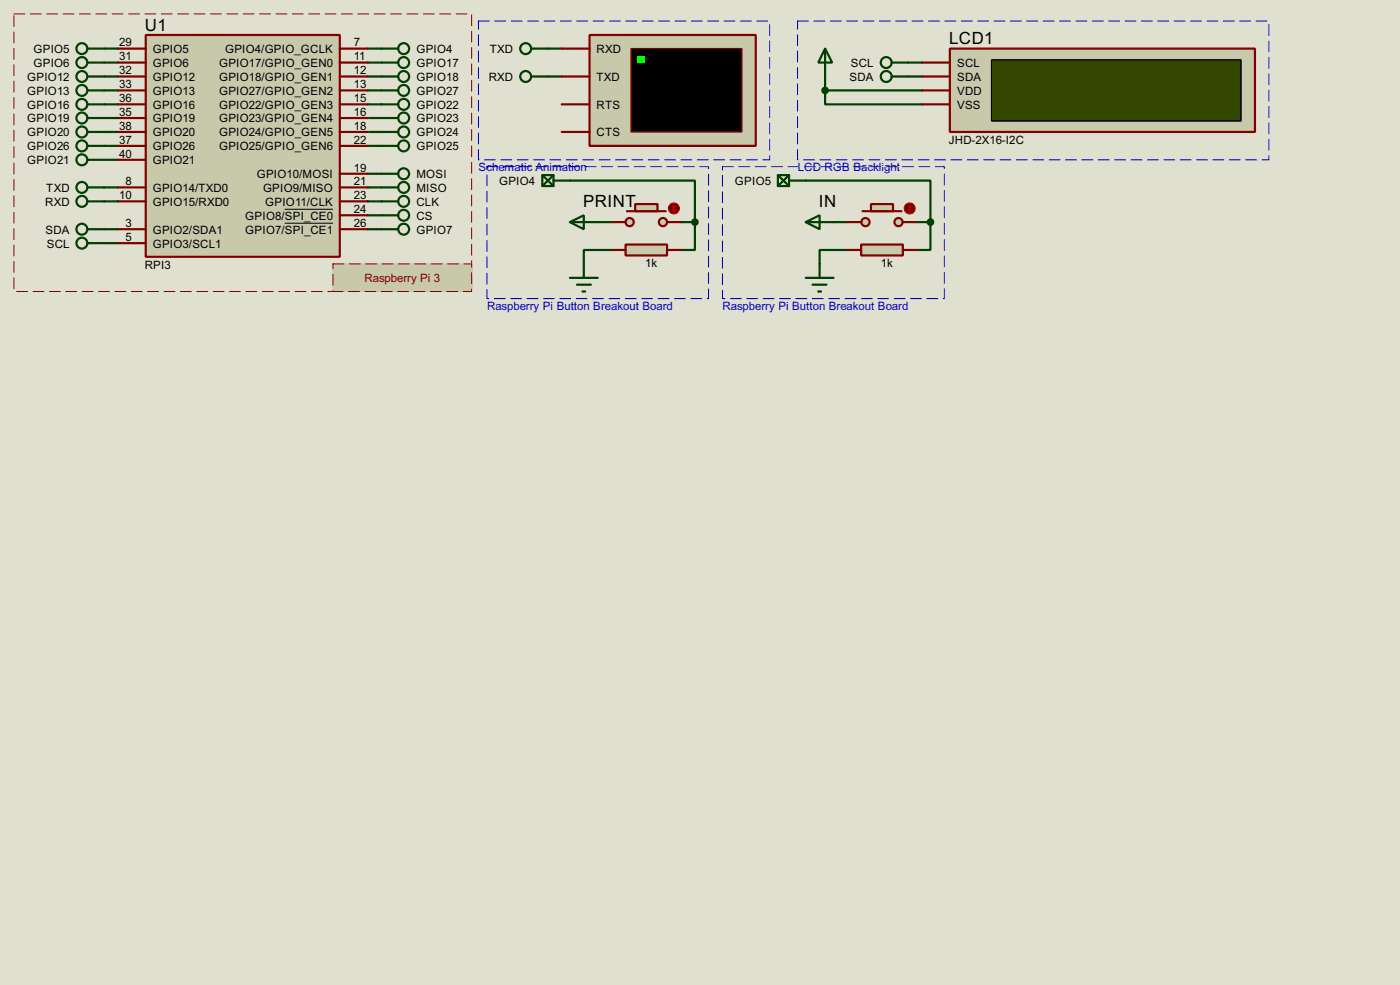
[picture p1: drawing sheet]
<svg xmlns="http://www.w3.org/2000/svg" width="256mm" height="180mm" viewBox="0 0 256 180" stroke-linecap="round" stroke-linejoin="round" font-family="sans-serif">
<path d="M0 0h256.5v180.3h-256.5z" fill="#e0e0d0"/>
<g fill="none" stroke="#004000" stroke-width=".4">
<path d="M19.1 8.9h2.5M19.1 11.5h2.5M19.1 14h2.5M19.1 16.6h2.5M19.1 19.1h2.5M67.4 8.9h2.5M67.4 11.5h2.5M67.4 14h2.5M67.4 16.6h2.5M67.4 19.1h2.5M100.4 8.9h2.5M100.4 14h2.5"/>
<path d="M151.2 16.6v2.5h17.8M151.2 16.6h17.8M151.2 14v2.6M166.4 11.5h2.6M166.4 14h2.6M19.1 21.6h2.5M19.1 24.2h2.5M19.1 26.7h2.5M19.1 29.3h2.5M19.1 34.3h2.5M19.1 36.9h2.5M67.4 21.6h2.5"/>
<path d="M67.4 24.2h2.5M67.4 26.7h2.5M67.4 34.3h2.5M67.4 36.9h2.5M67.4 31.8h2.5M67.4 39.4h2.5M104.4 33.1h22.9v7.6M147.6 33.1h22.9v7.6M19.1 42h2.5M19.1 44.5h2.5M67.4 42h2.5M109.5 40.7h2.6"/>
<path d="M112.1 45.8h-5.1v2.5M124.8 40.7h2.5M127.3 40.7v5.1h-2.5M152.7 40.7h2.5M155.2 45.8h-5v2.5M167.9 40.7h2.6M170.5 40.7v5.1h-2.6"/>
</g>
<path d="M26.7 6.4h35.6v40.6h-35.6z" fill="#c8c8aa" stroke="#800000" stroke-width=".4"/>
<g fill="none" stroke="#800000" stroke-width=".4">
<path d="M21.6 8.9h5.1M21.6 11.5h5.1M21.6 16.6h5.1M21.6 19.1h5.1M21.6 14h5.1M62.3 8.9h5.1M62.3 11.5h5.1M62.3 16.6h5.1M62.3 19.1h5.1M62.3 14h5.1M21.6 34.3h5.1M21.6 36.9h5.1"/>
<path d="M21.6 21.6h5.1M21.6 26.7h5.1M21.6 24.2h5.1M21.6 29.3h5.1M62.3 31.8h5.1M62.3 34.3h5.1M62.3 36.9h5.1M62.3 21.6h5.1M62.3 26.7h5.1M62.3 24.2h5.1M62.3 39.4h5.1M21.6 42h5.1"/>
<path d="M21.6 44.5h5.1M62.3 42h5.1"/>
</g>
<path d="M52.2 38.3h8.8M52.2 40.9h8.8" fill="none" stroke="#000" stroke-width=".18"/>
<path d="M2.6 2.6h83.8v50.8h-83.8z" fill="none" stroke="#e0e0d0" stroke-width=".18"/>
<path d="M2.6 2.6h83.8v50.8h-83.8z" fill="none" stroke="#800000" stroke-width=".18" stroke-dasharray="2 1"/>
<g fill="#c8c8aa">
<path d="M61 48.3h25.4v5.1h-25.4z" fill-rule="evenodd"/>
<path d="M61 48.3h25.4v5.1h-25.4z" fill-rule="evenodd"/>
</g>
<path d="M61 48.3h25.4v5.1h-25.4z" fill="none" stroke="#c8c8aa" stroke-width=".18"/>
<path d="M61 48.3h25.4v5.1h-25.4z" fill="none" stroke="#800000" stroke-width=".18" stroke-dasharray="2 1"/>
<g fill="none" stroke="#004000" stroke-width=".4">
<path d="M16.1 8.9h3M16.1 11.5h3M16.1 14h3M16.1 16.6h3M16.1 19.1h3M69.9 8.9h3.1M69.9 11.5h3.1M69.9 14h3.1M69.9 16.6h3.1M69.9 19.1h3.1M16.1 21.6h3M16.1 24.2h3"/>
<path d="M16.1 26.7h3M16.1 29.3h3M16.1 34.3h3M16.1 36.9h3M69.9 21.6h3.1M69.9 24.2h3.1M69.9 26.7h3.1M69.9 34.3h3.1M69.9 36.9h3.1M69.9 31.8h3.1M69.9 39.4h3.1M16.1 42h3"/>
<path d="M16.1 44.5h3M69.9 42h3.1"/>
<circle cx="15" cy="11.5" r="1"/>
<circle cx="15" cy="8.9" r="1"/>
<circle cx="15" cy="19.1" r="1"/>
<circle cx="15" cy="14" r="1"/>
<circle cx="15" cy="16.6" r="1"/>
<circle cx="73.9" cy="8.9" r="1"/>
<circle cx="73.9" cy="11.5" r="1"/>
<circle cx="73.9" cy="19.1" r="1"/>
<circle cx="73.9" cy="16.6" r="1"/>
<circle cx="73.9" cy="14" r="1"/>
<circle cx="15" cy="36.9" r="1"/>
<circle cx="15" cy="29.3" r="1"/>
<circle cx="15" cy="34.3" r="1"/>
<circle cx="15" cy="26.7" r="1"/>
<circle cx="15" cy="24.2" r="1"/>
<circle cx="15" cy="21.6" r="1"/>
<circle cx="73.9" cy="31.8" r="1"/>
<circle cx="73.9" cy="26.7" r="1"/>
<circle cx="73.9" cy="36.9" r="1"/>
<circle cx="73.9" cy="39.4" r="1"/>
<circle cx="73.9" cy="34.3" r="1"/>
<circle cx="73.9" cy="24.2" r="1"/>
<circle cx="73.9" cy="21.6" r="1"/>
<circle cx="15" cy="42" r="1"/>
<circle cx="15" cy="44.5" r="1"/>
<circle cx="73.9" cy="42" r="1"/>
</g>
<path d="M174 8.9h55.9v15.3h-55.9z" fill="#c8c8aa" stroke="#800000" stroke-width=".4"/>
<path d="M181.7 11h45.7v11.2h-45.7z" fill="#324600" stroke="#000" stroke-width=".25"/>
<path d="M169 19.1h5M169 11.5h5M169 16.6h5M169 14h5" fill="none" stroke="#800000" stroke-width=".4"/>
<path d="M146.1 3.9h86.4v25.4h-86.4z" fill="none" stroke="#e0e0d0" stroke-width=".18"/>
<path d="M146.1 3.9h86.4v25.4h-86.4z" fill="none" stroke="#0000c0" stroke-width=".18" stroke-dasharray="2 1"/>
<g fill="none" stroke="#004000" stroke-width=".4">
<path d="M151.2 8.9l1.3 2.6h-2.6zM151.2 8.9v5.1M163.4 11.5h3M163.4 14h3"/>
<circle cx="162.3" cy="11.5" r="1"/>
<circle cx="162.3" cy="14" r="1"/>
</g>
<circle cx="151.1" cy="16.6" r=".5" fill="#004000" stroke="#004000" stroke-width=".4"/>
<path d="M114.6 44.8h7.6v2h-7.6z" fill="#c8c8aa" stroke="#800000" stroke-width=".4"/>
<path d="M112.1 45.8h2.5M122.2 45.8h2.6" fill="none" stroke="#800000" stroke-width=".4"/>
<path d="M89.2 30.5h40.6v24.2h-40.6z" fill="none" stroke="#e0e0d0" stroke-width=".18"/>
<path d="M89.2 30.5h40.6v24.2h-40.6z" fill="none" stroke="#0000c0" stroke-width=".18" stroke-dasharray="2 1"/>
<path d="M99.4 32.1h2v2h-2zM99.4 32.1l2 2M101.4 33.1h3M101.4 32.1l-2 2M104.4 40.7l2.6-1.3v2.6zM104.4 40.7h5.1M104.4 50.9h5.1M105.7 52.1h2.6M106.7 53.4h.5M107 48.3v2.6" fill="none" stroke="#004000" stroke-width=".4"/>
<g fill="#c8c8aa" stroke="#800000" stroke-width=".4">
<circle cx="121.4" cy="40.7" r=".75"/>
<circle cx="115.3" cy="40.7" r=".75"/>
</g>
<path d="M114.9 38.7h7.1" fill="none" stroke="#800000" stroke-width=".4"/>
<path d="M116.4 37.4h4.1v1.3h-4.1z" fill="#c8c8aa" stroke="#800000" stroke-width=".4"/>
<path d="M112.1 40.7h2.5M122.2 40.7h2.6" fill="none" stroke="#800000" stroke-width=".4"/>
<circle cx="123.4" cy="38.2" r="1" fill="#400000" stroke="#f00" stroke-width=".2"/>
<path d="M123.2 38.4l.3 .3M123.5 37.6v1.1M123.5 37.6l-.3 .3M123.5 37.6l.3 .3M123.8 38.4l-.3 .3" fill="none" stroke="#f00" stroke-width=".2"/>
<circle cx="127.3" cy="40.7" r=".5" fill="#004000" stroke="#004000" stroke-width=".4"/>
<path d="M157.8 44.8h7.6v2h-7.6z" fill="#c8c8aa" stroke="#800000" stroke-width=".4"/>
<path d="M155.2 45.8h2.6M165.4 45.8h2.5" fill="none" stroke="#800000" stroke-width=".4"/>
<path d="M132.4 30.5h40.6v24.2h-40.6z" fill="none" stroke="#e0e0d0" stroke-width=".18"/>
<path d="M132.4 30.5h40.6v24.2h-40.6z" fill="none" stroke="#0000c0" stroke-width=".18" stroke-dasharray="2 1"/>
<path d="M142.5 32.1h2.1v2h-2.1zM142.5 32.1l2.1 2M144.6 33.1h3M144.6 32.1l-2.1 2M147.6 40.7l2.6-1.3v2.6zM147.6 40.7h5.1M147.6 50.9h5.1M148.9 52.1h2.5M149.9 53.4h.5M150.2 48.3v2.6" fill="none" stroke="#004000" stroke-width=".4"/>
<g fill="#c8c8aa" stroke="#800000" stroke-width=".4">
<circle cx="164.6" cy="40.7" r=".75"/>
<circle cx="158.5" cy="40.7" r=".75"/>
</g>
<path d="M158 38.7h7.2" fill="none" stroke="#800000" stroke-width=".4"/>
<path d="M159.6 37.4h4v1.3h-4z" fill="#c8c8aa" stroke="#800000" stroke-width=".4"/>
<path d="M155.2 40.7h2.6M165.4 40.7h2.5" fill="none" stroke="#800000" stroke-width=".4"/>
<circle cx="166.6" cy="38.2" r="1" fill="#400000" stroke="#f00" stroke-width=".2"/>
<path d="M166.4 38.4l.3 .3M166.7 37.6v1.1M166.7 37.6l-.3 .3M166.7 37.6l.2 .3M166.9 38.4l-.2 .3" fill="none" stroke="#f00" stroke-width=".2"/>
<circle cx="170.4" cy="40.7" r=".5" fill="#004000" stroke="#004000" stroke-width=".4"/>
<path d="M108 6.4h30.5v20.3h-30.5z" fill="#c8c8aa" stroke="#800000" stroke-width=".4"/>
<path d="M115.6 8.9h20.3v15.3h-20.3z" fill="#000" stroke="#800000" stroke-width=".25"/>
<path d="M116.9 10.2h1.3v1.3h-1.3z" fill="#0f0"/>
<path d="M102.9 8.9h5.1M102.9 19.1h5.1M102.9 14h5.1M102.9 24.2h5.1" fill="none" stroke="#800000" stroke-width=".4"/>
<g fill="none" stroke="#004000" stroke-width=".4">
<path d="M97.3 8.9h3.1M97.3 14h3.1"/>
<circle cx="96.3" cy="8.9" r="1"/>
<circle cx="96.3" cy="14" r="1"/>
</g>
<path d="M87.7 3.9h53.3v25.4h-53.3z" fill="none" stroke="#e0e0d0" stroke-width=".18"/>
<path d="M87.7 3.9h53.3v25.4h-53.3z" fill="none" stroke="#0000c0" stroke-width=".18" stroke-dasharray="2 1"/>
<g font-size="3.5">
<text x="26.6" y="5.6">U1</text>
<text x="173.9" y="8.1">LCD1</text>
<text x="106.8" y="37.9">PRINT</text>
<text x="150" y="37.9">IN</text>
</g>
<g font-size="2.4">
<text x="6.1" y="9.7">GPIO5</text>
<text x="21.9" y="8.5">29</text>
<text x="21.9" y="11.1">31</text>
<text x="28" y="9.7">GPIO5</text>
<text x="41.2" y="9.7">GPIO4/GPIO_GCLK</text>
<text x="64.8" y="8.5">7</text>
<text x="64.8" y="11.1">11</text>
<text x="76.3" y="9.7">GPIO4</text>
<text x="89.7" y="9.7">TXD</text>
<text x="109.3" y="9.7">RXD</text>
<text x="5" y="14.8">GPIO12</text>
<text x="5" y="17.3">GPIO13</text>
<text x="6.1" y="12.3">GPIO6</text>
<text x="21.9" y="16.2">33</text>
<text x="21.9" y="13.6">32</text>
<text x="28" y="12.3">GPIO6</text>
<text x="28" y="17.3">GPIO13</text>
<text x="28" y="14.8">GPIO12</text>
<text x="40.1" y="12.3">GPIO17/GPIO_GEN0</text>
<text x="40.1" y="17.3">GPIO27/GPIO_GEN2</text>
<text x="40.1" y="14.8">GPIO18/GPIO_GEN1</text>
<text x="64.8" y="16.2">13</text>
<text x="64.8" y="13.6">12</text>
<text x="76.3" y="12.3">GPIO17</text>
<text x="76.3" y="14.8">GPIO18</text>
<text x="76.3" y="17.3">GPIO27</text>
<text x="89.5" y="14.8">RXD</text>
<text x="109.3" y="14.8">TXD</text>
<text x="155.6" y="14.8">SDA</text>
<text x="155.9" y="12.3">SCL</text>
<text x="175.3" y="12.3">SCL</text>
<text x="175.3" y="17.3">VDD</text>
<text x="175.3" y="14.8">SDA</text>
<text x="5" y="19.9">GPIO16</text>
<text x="5" y="22.4">GPIO19</text>
<text x="21.9" y="21.2">35</text>
<text x="21.9" y="18.7">36</text>
<text x="21.9" y="23.8">38</text>
<text x="28" y="22.4">GPIO19</text>
<text x="28" y="19.9">GPIO16</text>
<text x="40.1" y="19.9">GPIO22/GPIO_GEN3</text>
<text x="40.1" y="22.4">GPIO23/GPIO_GEN4</text>
<text x="64.8" y="18.7">15</text>
<text x="64.8" y="21.2">16</text>
<text x="64.8" y="23.8">18</text>
<text x="76.3" y="19.9">GPIO22</text>
<text x="76.3" y="22.4">GPIO23</text>
<text x="109.3" y="19.9">RTS</text>
<text x="175.3" y="19.9">VSS</text>
<text x="5" y="25">GPIO20</text>
<text x="5" y="27.5">GPIO26</text>
<text x="21.9" y="26.3">37</text>
<text x="21.9" y="28.9">40</text>
<text x="28" y="27.5">GPIO26</text>
<text x="28" y="25">GPIO20</text>
<text x="40.1" y="25">GPIO24/GPIO_GEN5</text>
<text x="40.1" y="27.5">GPIO25/GPIO_GEN6</text>
<text x="64.8" y="26.3">22</text>
<text x="76.3" y="25">GPIO24</text>
<text x="76.3" y="27.5">GPIO25</text>
<text x="109.3" y="25">CTS</text>
<text x="173.8" y="26.4">JHD-2X16-I2C</text>
<text x="5" y="30">GPIO21</text>
<text x="8.5" y="35.1">TXD</text>
<text x="23" y="33.9">8</text>
<text x="28" y="30">GPIO21</text>
<text x="28" y="35.1">GPIO14/TXD0</text>
<text x="47" y="32.6">GPIO10/MOSI</text>
<text x="48.2" y="35.1">GPIO9/MISO</text>
<text x="64.8" y="31.4">19</text>
<text x="64.8" y="33.9">21</text>
<text x="76.3" y="35.1">MISO</text>
<text x="76.3" y="32.6">MOSI</text>
<text x="91.4" y="33.9">GPIO4</text>
<text x="134.6" y="33.9">GPIO5</text>
<text x="8.3" y="37.7">RXD</text>
<text x="21.9" y="36.5">10</text>
<text x="23" y="41.6">3</text>
<text x="28" y="37.7">GPIO15/RXD0</text>
<text x="44.9" y="40.2">GPIO8/SPI_CE0</text>
<text x="48.6" y="37.7">GPIO11/CLK</text>
<text x="64.8" y="36.5">23</text>
<text x="64.8" y="39">24</text>
<text x="64.8" y="41.6">26</text>
<text x="76.3" y="37.7">CLK</text>
<text x="76.3" y="40.2">CS</text>
<text x="8.3" y="42.7">SDA</text>
<text x="8.6" y="45.3">SCL</text>
<text x="23" y="44.1">5</text>
<text x="28" y="42.7">GPIO2/SDA1</text>
<text x="28" y="45.3">GPIO3/SCL1</text>
<text x="44.9" y="42.7">GPIO7/SPI_CE1</text>
<text x="76.3" y="42.7">GPIO7</text>
<text x="26.5" y="49.2">RPI3</text>
<text x="118.2" y="49">1k</text>
<text x="161.4" y="49">1k</text>
</g>
<g font-size="2.4" fill="#0000c0">
<text x="87.7" y="31.2">Schematic Animation</text>
<text x="146.1" y="31.2">LCD RGB Backlight</text>
<text x="89.2" y="56.7">Raspberry Pi Button Breakout Board</text>
<text x="132.4" y="56.7">Raspberry Pi Button Breakout Board</text>
</g>
<text font-size="2.4" fill="#800000" x="66.8" y="51.5">Raspberry Pi 3</text>
</svg>
